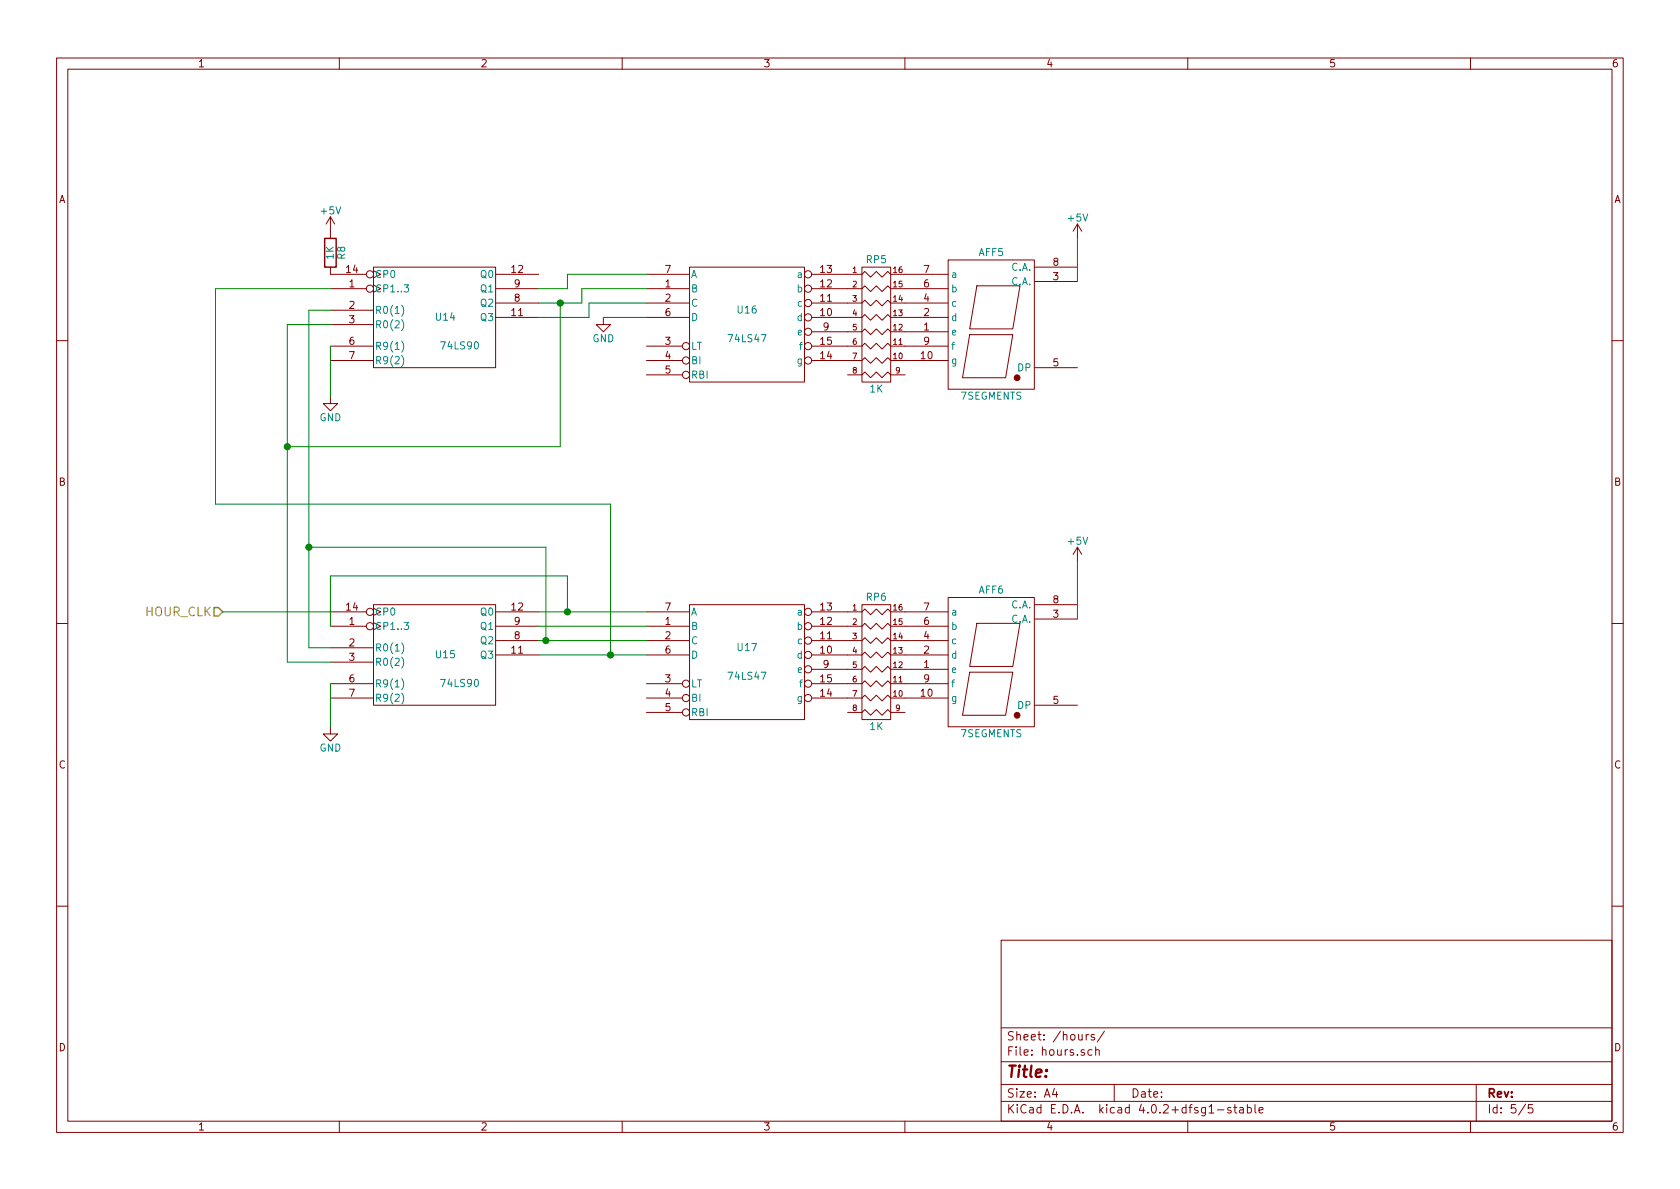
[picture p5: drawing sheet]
EESchema Schematic File Version 2
LIBS:power
LIBS:device
LIBS:transistors
LIBS:conn
LIBS:linear
LIBS:regul
LIBS:74xx
LIBS:cmos4000
LIBS:adc-dac
LIBS:memory
LIBS:xilinx
LIBS:microcontrollers
LIBS:dsp
LIBS:microchip
LIBS:analog_switches
LIBS:motorola
LIBS:texas
LIBS:intel
LIBS:audio
LIBS:interface
LIBS:digital-audio
LIBS:philips
LIBS:display
LIBS:cypress
LIBS:siliconi
LIBS:opto
LIBS:atmel
LIBS:contrib
LIBS:valves
LIBS:40xx
LIBS:ttl-clock-cache
EELAYER 25 0
EELAYER END
$Descr A4 11693 8268
encoding utf-8
Sheet 5 5
Title ""
Date ""
Rev ""
Comp ""
Comment1 ""
Comment2 ""
Comment3 ""
Comment4 ""
$EndDescr
$Comp
L 74LS90 U15
U 1 1
P 3000 4550
F 0 "U15" H 3100 4550 50  0000 C CNN
F 1 "74LS90" H 3200 4350 50  0000 C CNN
F 2 "" H 3000 4550 50  0000 C CNN
F 3 "" H 3000 4550 50  0000 C CNN
	1    3000 4550
	1    0    0    -1  
$EndComp
$Comp
L GND #PWR21
U 1 1
P 2300 5050
F 0 "#PWR21" H 2300 4800 50  0001 C CNN
F 1 "GND" H 2300 4900 50  0000 C CNN
F 2 "" H 2300 5050 50  0000 C CNN
F 3 "" H 2300 5050 50  0000 C CNN
	1    2300 5050
	1    0    0    -1  
$EndComp
$Comp
L GND #PWR20
U 1 1
P 2300 2750
F 0 "#PWR20" H 2300 2500 50  0001 C CNN
F 1 "GND" H 2300 2600 50  0000 C CNN
F 2 "" H 2300 2750 50  0000 C CNN
F 3 "" H 2300 2750 50  0000 C CNN
	1    2300 2750
	1    0    0    -1  
$EndComp
$Comp
L 74LS47 U16
U 1 1
P 5200 2250
F 0 "U16" H 5200 2350 50  0000 C CNN
F 1 "74LS47" H 5200 2150 50  0000 C CNN
F 2 "" H 5200 2250 50  0000 C CNN
F 3 "" H 5200 2250 50  0000 C CNN
	1    5200 2250
	1    0    0    -1  
$EndComp
$Comp
L 74LS47 U17
U 1 1
P 5200 4600
F 0 "U17" H 5200 4700 50  0000 C CNN
F 1 "74LS47" H 5200 4500 50  0000 C CNN
F 2 "" H 5200 4600 50  0000 C CNN
F 3 "" H 5200 4600 50  0000 C CNN
	1    5200 4600
	1    0    0    -1  
$EndComp
$Comp
L GND #PWR22
U 1 1
P 4200 2200
F 0 "#PWR22" H 4200 1950 50  0001 C CNN
F 1 "GND" H 4200 2050 50  0000 C CNN
F 2 "" H 4200 2200 50  0000 C CNN
F 3 "" H 4200 2200 50  0000 C CNN
	1    4200 2200
	1    0    0    -1  
$EndComp
$Comp
L 7SEGMENTS AFF5
U 1 1
P 6900 2300
F 0 "AFF5" H 6900 2850 50  0000 C CNN
F 1 "7SEGMENTS" H 6900 1850 50  0000 C CNN
F 2 "" H 6900 2300 50  0000 C CNN
F 3 "" H 6900 2300 50  0000 C CNN
	1    6900 2300
	1    0    0    -1  
$EndComp
$Comp
L 7SEGMENTS AFF6
U 1 1
P 6900 4650
F 0 "AFF6" H 6900 5200 50  0000 C CNN
F 1 "7SEGMENTS" H 6900 4200 50  0000 C CNN
F 2 "" H 6900 4650 50  0000 C CNN
F 3 "" H 6900 4650 50  0000 C CNN
	1    6900 4650
	1    0    0    -1  
$EndComp
$Comp
L R_PACK8 RP5
U 1 1
P 6100 2250
F 0 "RP5" H 6100 2700 50  0000 C CNN
F 1 "1K" H 6100 1800 50  0000 C CNN
F 2 "" H 6100 2250 50  0000 C CNN
F 3 "" H 6100 2250 50  0000 C CNN
	1    6100 2250
	1    0    0    -1  
$EndComp
$Comp
L +5V #PWR23
U 1 1
P 7500 1650
F 0 "#PWR23" H 7500 1500 50  0001 C CNN
F 1 "+5V" H 7500 1790 50  0000 C CNN
F 2 "" H 7500 1650 50  0000 C CNN
F 3 "" H 7500 1650 50  0000 C CNN
	1    7500 1650
	1    0    0    -1  
$EndComp
$Comp
L R_PACK8 RP6
U 1 1
P 6100 4600
F 0 "RP6" H 6100 5050 50  0000 C CNN
F 1 "1K" H 6100 4150 50  0000 C CNN
F 2 "" H 6100 4600 50  0000 C CNN
F 3 "" H 6100 4600 50  0000 C CNN
	1    6100 4600
	1    0    0    -1  
$EndComp
Text HLabel 1550 4250 0    60   Input ~ 0
HOUR_CLK
$Comp
L 74LS90 U14
U 1 1
P 3000 2200
F 0 "U14" H 3100 2200 50  0000 C CNN
F 1 "74LS90" H 3200 2000 50  0000 C CNN
F 2 "" H 3000 2200 50  0000 C CNN
F 3 "" H 3000 2200 50  0000 C CNN
	1    3000 2200
	1    0    0    -1  
$EndComp
Wire Wire Line
	3750 4550 4500 4550
Wire Wire Line
	4500 2200 4200 2200
Wire Wire Line
	3750 4350 4500 4350
Wire Wire Line
	3750 4450 4500 4450
Wire Wire Line
	7500 1650 7500 1950
Wire Wire Line
	2300 4750 2300 5050
Wire Wire Line
	3750 4250 4500 4250
Wire Wire Line
	2300 2400 2300 2750
Wire Wire Line
	2300 2150 2150 2150
Wire Wire Line
	2150 2150 2150 4500
Wire Wire Line
	2150 4500 2300 4500
Wire Wire Line
	2300 2250 2000 2250
Wire Wire Line
	2000 2250 2000 4600
Wire Wire Line
	2000 4600 2300 4600
Wire Wire Line
	2300 4250 1550 4250
Wire Wire Line
	3800 4450 3800 3800
Wire Wire Line
	3800 3800 2150 3800
Connection ~ 2150 3800
Connection ~ 3800 4450
Wire Wire Line
	3900 2100 3900 3100
Wire Wire Line
	3900 3100 2000 3100
Connection ~ 2000 3100
Connection ~ 3900 2100
Wire Wire Line
	3950 4250 3950 4000
Wire Wire Line
	3950 4000 2300 4000
Wire Wire Line
	2300 4000 2300 4350
Connection ~ 3950 4250
Wire Wire Line
	2300 2000 1500 2000
Wire Wire Line
	1500 2000 1500 3500
Wire Wire Line
	1500 3500 4250 3500
Wire Wire Line
	4250 3500 4250 4550
Connection ~ 4250 4550
$Comp
L R R8
U 1 1
P 2300 1750
F 0 "R8" V 2380 1750 50  0000 C CNN
F 1 "1K" V 2300 1750 50  0000 C CNN
F 2 "" V 2230 1750 50  0000 C CNN
F 3 "" H 2300 1750 50  0000 C CNN
	1    2300 1750
	1    0    0    -1  
$EndComp
$Comp
L +5V #PWR19
U 1 1
P 2300 1600
F 0 "#PWR19" H 2300 1450 50  0001 C CNN
F 1 "+5V" H 2300 1740 50  0000 C CNN
F 2 "" H 2300 1600 50  0000 C CNN
F 3 "" H 2300 1600 50  0000 C CNN
	1    2300 1600
	1    0    0    -1  
$EndComp
$Comp
L +5V #PWR24
U 1 1
P 7500 3900
F 0 "#PWR24" H 7500 3750 50  0001 C CNN
F 1 "+5V" H 7500 4040 50  0000 C CNN
F 2 "" H 7500 3900 50  0000 C CNN
F 3 "" H 7500 3900 50  0000 C CNN
	1    7500 3900
	1    0    0    -1  
$EndComp
Wire Wire Line
	7500 4300 7500 3900
Wire Wire Line
	4500 1900 3950 1900
Wire Wire Line
	3950 1900 3950 2000
Wire Wire Line
	3950 2000 3750 2000
Wire Wire Line
	4500 2000 4050 2000
Wire Wire Line
	4050 2000 4050 2100
Wire Wire Line
	4050 2100 3750 2100
Wire Wire Line
	4500 2100 4100 2100
Wire Wire Line
	4100 2100 4100 2200
Wire Wire Line
	4100 2200 3750 2200
$EndSCHEMATC
